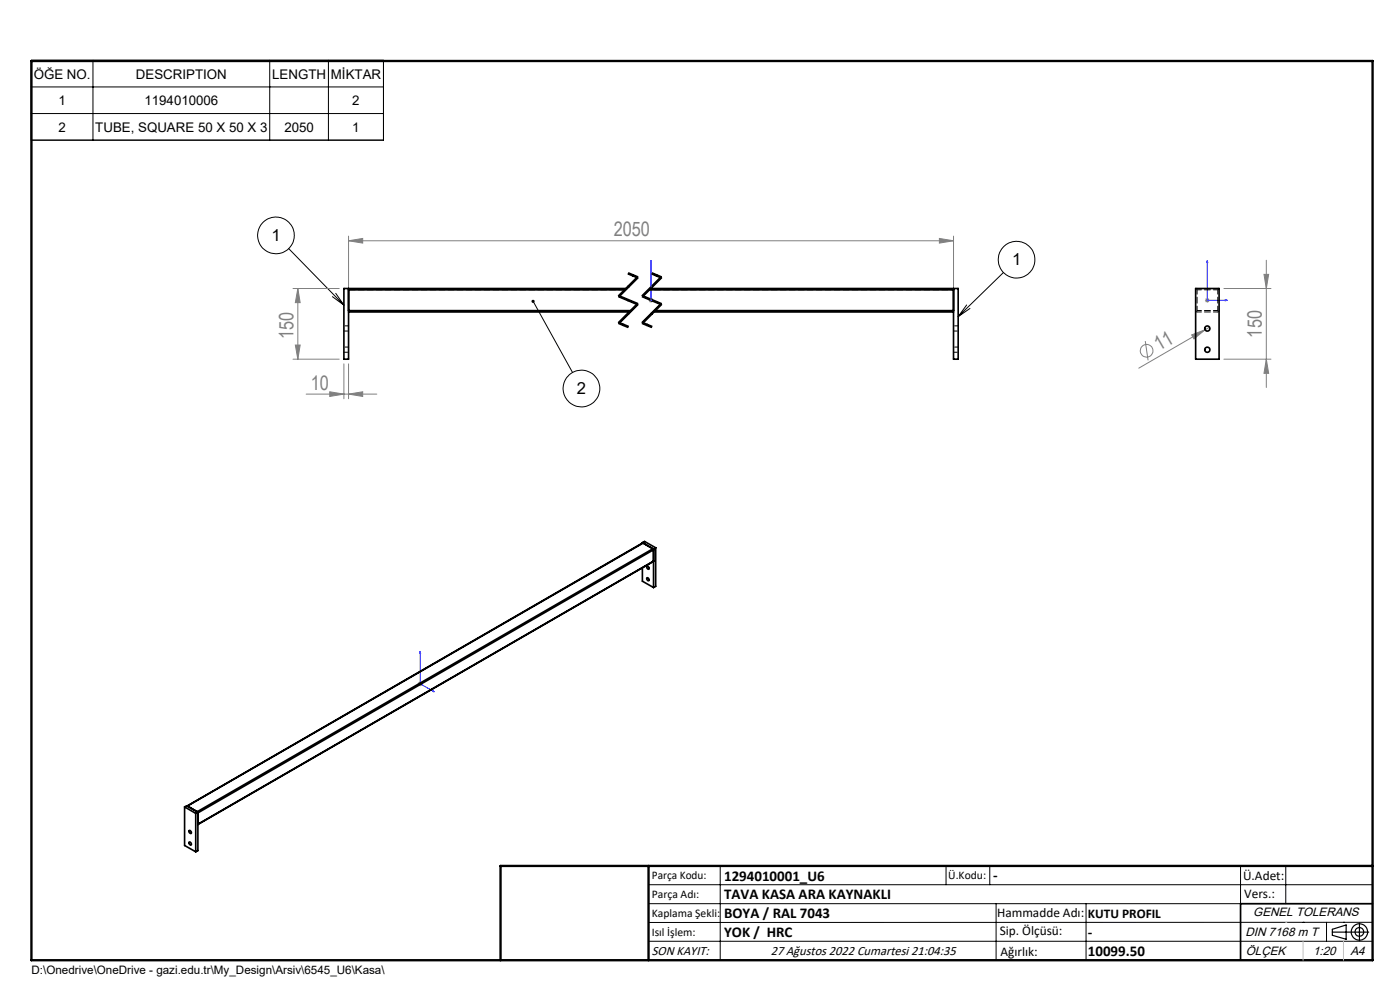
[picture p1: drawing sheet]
<svg xmlns="http://www.w3.org/2000/svg" width="297mm" height="210mm" viewBox="0 0 297 210" stroke-linecap="round" stroke-linejoin="round" font-family="sans-serif">
<g fill="none" stroke="#808080" stroke-width=".21">
<path d="M73.9 51.1l3-.5v1zM73.9 50.1v14.8M73.9 51.1h128.4M199.3 50.6l3 .5-3 .5zM202.3 50.1v14.8M268.1 58.2h1l-.5 3zM268.6 55.2v27M62.2 61.2h9.8M62.2 76.2h9.8M62.7 73.2h1l-.5 3zM63.2 61.2v15M63.2 61.2l.5 3h-1z"/>
<path d="M73 77.2v7.4M73.9 77.2v7.4M137.6 63.7h1M137.8 63.4l.7 .7M138.1 63.2v1M138.5 63.4l-.7 .7M243 72.3l.6 4.1M252.8 71l2.9-1.1-2.4 2zM255.6 63.7h1M255.7 69.9l-14.1 8.2M255.8 63.4l.7 .7M256.1 63.2v1"/>
<path d="M256.5 63.4l-.7 .7M256.6 69.4l-.9 .5M259.6 61.2h10M259.6 76.2h10M268.6 76.2l.5 3h-1zM64.9 83.6h15M70 83.1l3 .5-3 .5zM73.9 83.6l3-.5v1zM88.6 145.1h1M88.8 144.7l.7 .7M89.1 144.6v.9M89.5 144.7l-.7 .7"/>
<circle cx="243.2" cy="74.4" r="1.35"/>
</g>
<g fill="none" stroke="#000" stroke-width=".21">
<path d="M6.6 12.8h74.8v16.9h-74.8zM6.6 18.4h74.8M19.7 12.8v16.9M57.2 12.8v16.9M69.7 12.8v16.9M6.6 24.1h74.8M61.2 52.7l11.8 12M133.2 58.2l2 .8M133.3 58l2 .8-4 4 4 1.7-4 4 2 .8M133.3 57.8l1 .4M134.3 58.2l1 .5zM135.1 58.7l-4 4"/>
<path d="M135.4 59l-4 4M138.2 58.2l2 .8M138.3 58l2 .8-4 4 4 1.7-4 4 2 .8M138.3 57.8l2 .9M140.1 58.7l-4 4M140.4 59l-4 4M212.9 57.8l-9.6 9.4M70.5 62.9l2.5 1.8M71.2 62.2l1.8 2.5M113.1 63.9l8.4 15.1M131.2 63l4 1.7M131.2 68.7l2 .8"/>
<path d="M131.3 62.7l4 1.6M131.3 68.3l2 .9M135.1 64.4l-4 4M135.4 64.6l-4 4M136.2 63l4 1.7M136.2 68.7l2 .8M136.3 62.7l4 1.6M136.3 68.3l2 .9M140.1 64.4l-4 4M140.4 64.6l-4 4M205.1 64.7l-1.8 2.5M205.8 65.4l-2.5 1.8"/>
<path d="M137.6 187.7h153.6M137.6 191.7h153.6M137.6 199.7h153.6M152.8 183.7v20M200.7 183.7v4M210 183.7v4M211.3 191.7v12M230.4 191.7v12M263.2 183.7v20M272.8 183.7v8M276.4 195.6h.1M281.4 195.6v4.1"/>
<path d="M285 195.6h.1M291.2 195.6l-153.6 .1"/>
<circle cx="58.5" cy="49.9" r="3.9"/>
<circle cx="215.7" cy="55.1" r="3.9"/>
<circle cx="123.4" cy="82.4" r="3.9"/>
</g>
<g fill="none" stroke="#000" stroke-width=".25">
<path d="M282.6 197.7h7.8M282.6 197.1l3-.9v3l-3-.8zM288.4 195.8v3.8M106.2 203.7h185"/>
<circle cx="288.4" cy="197.7" r="1.74"/>
<circle cx="288.4" cy="197.7" r=".93"/>
</g>
<path d="M138.1 55.3v.4v-.4M138.1 55.3v8.4M256.1 55.3v8.4h4.2M256.1 55.3l.1 .4h-.2zM138.1 63.6v.2zM138.1 63.7h.1M259.9 63.6l.4 .1-.4 .1zM89.1 138.2v6.9l3 1.6M89.1 138.2l.1 .4-.2-.1zM91.8 146.5l.3 .2h-.3z" fill="none" stroke="#00f" stroke-width=".21"/>
<path d="M133.3 58l2 .8M138.3 58l2 .8M131.3 68.5l2 .8M136.3 68.5l2 .8" fill="none" stroke="#000" stroke-width=".21" stroke-dasharray="6.3 1.3 1.3 1.3"/>
<path d="M135.3 58.8l-4 4M140.3 58.8l-4 4M135.3 64.5l-4 4M140.3 64.5l-4 4" fill="none" stroke="#000" stroke-width=".21" stroke-dasharray="6.3 1.3 1.3 1.3" stroke-dashoffset="2.8"/>
<path d="M131.3 62.8l4 1.7M136.3 62.8l4 1.7" fill="none" stroke="#000" stroke-width=".21" stroke-dasharray="6.3 1.3 1.3 1.3" stroke-dashoffset="6.1"/>
<path d="M291.2 191.7h-28v12" fill="none" stroke="#000" stroke-width=".35"/>
<path d="M6.7 12.9h284.5v190.8h-284.5zM137.6 183.7v20M291.2 183.7h-185v20" fill="none" stroke="#000" stroke-width=".5"/>
<path d="M276.4 199.7v4M285 199.7v4" fill="none" stroke="#c0c0c0" stroke-width=".21"/>
<path d="M272.8 195.6h.1" fill="none" stroke="#c0c0c0" stroke-width=".25"/>
<path d="M112.9 63.7l.2 .2-.2-.3a.34 .34 0 0 1 .5 .4 .34 .34 0 0 1-.5 .2 .34 .34 0 0 1 0-.5z" fill="#000"/>
<g fill="#00f">
<path d="M138.1 63.6v.2zM138.1 55.3v.4z"/>
<path d="M91.8 146.5l.3 .2h-.3zM89.1 138.2l.1 .4-.2-.1zM259.9 63.6l.4 .1-.4 .1zM256.1 55.3l.1 .4h-.2z"/>
</g>
<g fill="#808080">
<path d="M252.8 71l2.9-1.1-2.4 2z"/>
<path d="M199.3 50.6l3 .5-3 .5zM73.9 51.1l3-.5v1z"/>
<path d="M70 83.1l3 .5-3 .5zM73.9 83.6l3-.5v1z"/>
<path d="M63.2 61.2l.5 3h-1zM62.7 73.2h1l-.5 3zM268.1 58.2h1l-.5 3zM268.6 76.2l.5 3h-1z"/>
</g>
<g fill="none" stroke="#000" stroke-width=".35">
<path d="M73.9 65.9h60M73.9 66.2h59.7M73.9 61.2v15h-.9v-15h59.9M73.9 61.5h58.7M137.6 61.5h64.7M137.9 61.2h65.4v15h-1v-15M138.6 66.2h63.7M138.9 65.9h63.4M253.6 61.2h5v15h-5zM136.3 115.1v.1M136.3 115.1l2.3 1.4M136.3 115.1l.4-.2 2.4 1.3"/>
<path d="M136.3 115.2h.1M136.3 115.2l-96.6 55.7M136.4 115.2l-96.6 55.8 2 1.2 96.7-55.8M136.4 115.2l2.1 1.2M138.5 116.4l.1 .2-96.6 55.8M138.6 116.5v8.1M139.1 116.2l-.5 .3M139.1 116.2v8.2l-.5 .2M136.3 120.5v2.8l2.3 1.3M137.2 120.2a.32 .32 0 0 1 .4 .1 .32 .32 0 0 1-.1 .4l-.2-.2zM137.2 122.6a.32 .32 0 0 1 .5 .2 .32 .32 0 0 1-.3 .4zM39.2 171.2l.4-.3 2.4 1.4"/>
<path d="M39.2 171.2l2.3 1.3M39.2 171.2v8.1l2.3 1.4M40.1 178.6a.32 .32 0 0 1 .4 .2 .32 .32 0 0 1-.1 .4l-.3-.2zM40.1 176.2h.3l.1 .2a.23 .23 0 0 1 .1 .2 .23 .23 0 0 1-.2 .2l-.3-.2zM41.5 172.5v8.2M42 174.8l96.6-55.8-96.6 55.9M42 172.3v8.1l-.5 .3M42 172.3l-.5 .2"/>
<circle cx="256.1" cy="69.7" r=".55"/>
<circle cx="256.1" cy="74.2" r=".55"/>
</g>
<path d="M202.3 61.5h-64.7" fill="none" stroke="#000" stroke-width=".21" stroke-dasharray="1.3 .6" stroke-dashoffset=".7"/>
<path d="M202.3 65.9h-63.4" fill="none" stroke="#000" stroke-width=".21" stroke-dasharray="1.3 .6" stroke-dashoffset=".4"/>
<path d="M73 74.7h1M73 70.2h1M74 73.6h-1M74 69.1h-1M202.3 74.7h1M202.3 70.2h1M203.3 73.6h-1M203.3 69.1h-1" fill="none" stroke="#000" stroke-width=".21" stroke-dasharray="1.3 .6" stroke-dashoffset=".5"/>
<path d="M132.6 61.5h-58.6" fill="none" stroke="#000" stroke-width=".21" stroke-dasharray="1.3 .6" stroke-dashoffset="-.1"/>
<path d="M133.9 65.9h-59.9" fill="none" stroke="#000" stroke-width=".21" stroke-dasharray="1.3 .6" stroke-dashoffset=".2"/>
<path d="M253.6 61.5l.3-.3M253.9 66.2l-.3-.3M258.3 61.2l.3 .3M258.6 65.9l-.3 .3" fill="none" stroke="#000" stroke-width=".21" stroke-dasharray="1.3 .6"/>
<path d="M253.9 61.5h4.4M253.9 65.9v-4.4M258.3 61.5v4.4M258.3 65.9h-4.4M258.3 66.2h-4.4" fill="none" stroke="#000" stroke-width=".21" stroke-dasharray="1.3 .6" stroke-dashoffset=".3"/>
<g font-size="4.2" fill="#808080">
<text x="130.2" y="50.1">2050</text>
<text x="62.2" y="71.9" transform="rotate(-90 62.2 71.9)">150</text>
<text x="267.7" y="71.6" transform="rotate(-90 267.7 71.6)">150</text>
<text x="245.9" y="74.5" transform="rotate(-30 245.9 74.5)">11</text>
<text x="65.9" y="82.6">10</text>
</g>
<g font-size="3.5">
<text x="57.6" y="51">1</text>
<text x="214.7" y="56.2">1</text>
<text x="122.4" y="83.5">2</text>
</g>
<g font-size="3.2">
<text x="153.6" y="186.8">1294010001_U6</text>
<text x="153.6" y="190.8">TAVA KASA ARA KAYNAKLI</text>
<text x="210.7" y="186.6">-</text>
<text x="153.6" y="194.8">BOYA / RAL 7043</text>
<text x="153.6" y="198.8">YOK / HRC</text>
<text x="230.8" y="198.7">-</text>
<text x="230.8" y="202.8">10099.50</text>
</g>
<g font-size="2.8">
<text x="7.1" y="16.7">ÖĞE NO.</text>
<text x="28.8" y="16.7">DESCRIPTION</text>
<text x="57.8" y="16.7">LENGTH</text>
<text x="70.2" y="16.7">MİKTAR</text>
<text x="12.4" y="22.3">1</text>
<text x="30.6" y="22.3">1194010006</text>
<text x="74.7" y="22.3">2</text>
<text x="12.4" y="28">2</text>
<text x="20.2" y="28">TUBE, SQUARE 50 X 50 X 3</text>
<text x="60.3" y="28">2050</text>
<text x="74.7" y="28">1</text>
<text x="263.7" y="186.7">Ü.Adet:</text>
<text x="263.9" y="190.5">Vers.:</text>
<text x="211.5" y="194.5">Hammadde Adı:</text>
<text x="230.8" y="194.7">KUTU PROFIL</text>
<text x="138.3" y="202.6">SON KAYIT:</text>
<text x="163.5" y="202.6">27 Ağustos 2022 Cumartesi 21:04:35</text>
<text x="212.1" y="198.4">Sip. Ölçüsü:</text>
<text x="212.2" y="202.7">Ağırlık:</text>
</g>
<g font-size="2.6">
<text x="265.9" y="194.4">GENEL TOLERANS</text>
<text x="264.2" y="198.5">DIN 7168 m T</text>
<text x="264.3" y="202.6">ÖLÇEK</text>
<text x="278.5" y="202.6">1:20</text>
<text x="286.5" y="202.6">A4</text>
</g>
<g font-size="2.5">
<text x="138.3" y="186.4">Parça Kodu:</text>
<text x="138.3" y="190.5">Parça Adı:</text>
<text x="201.2" y="186.5">Ü.Kodu:</text>
<text x="138.3" y="194.5">Kaplama Şekli:</text>
<text x="138.3" y="198.6">Isıl İşlem:</text>
<text x="6.7" y="206.7">D:\Onedrive\OneDrive - gazi.edu.tr\My_Design\Arsiv\6545_U6\Kasa\</text>
</g>
</svg>
